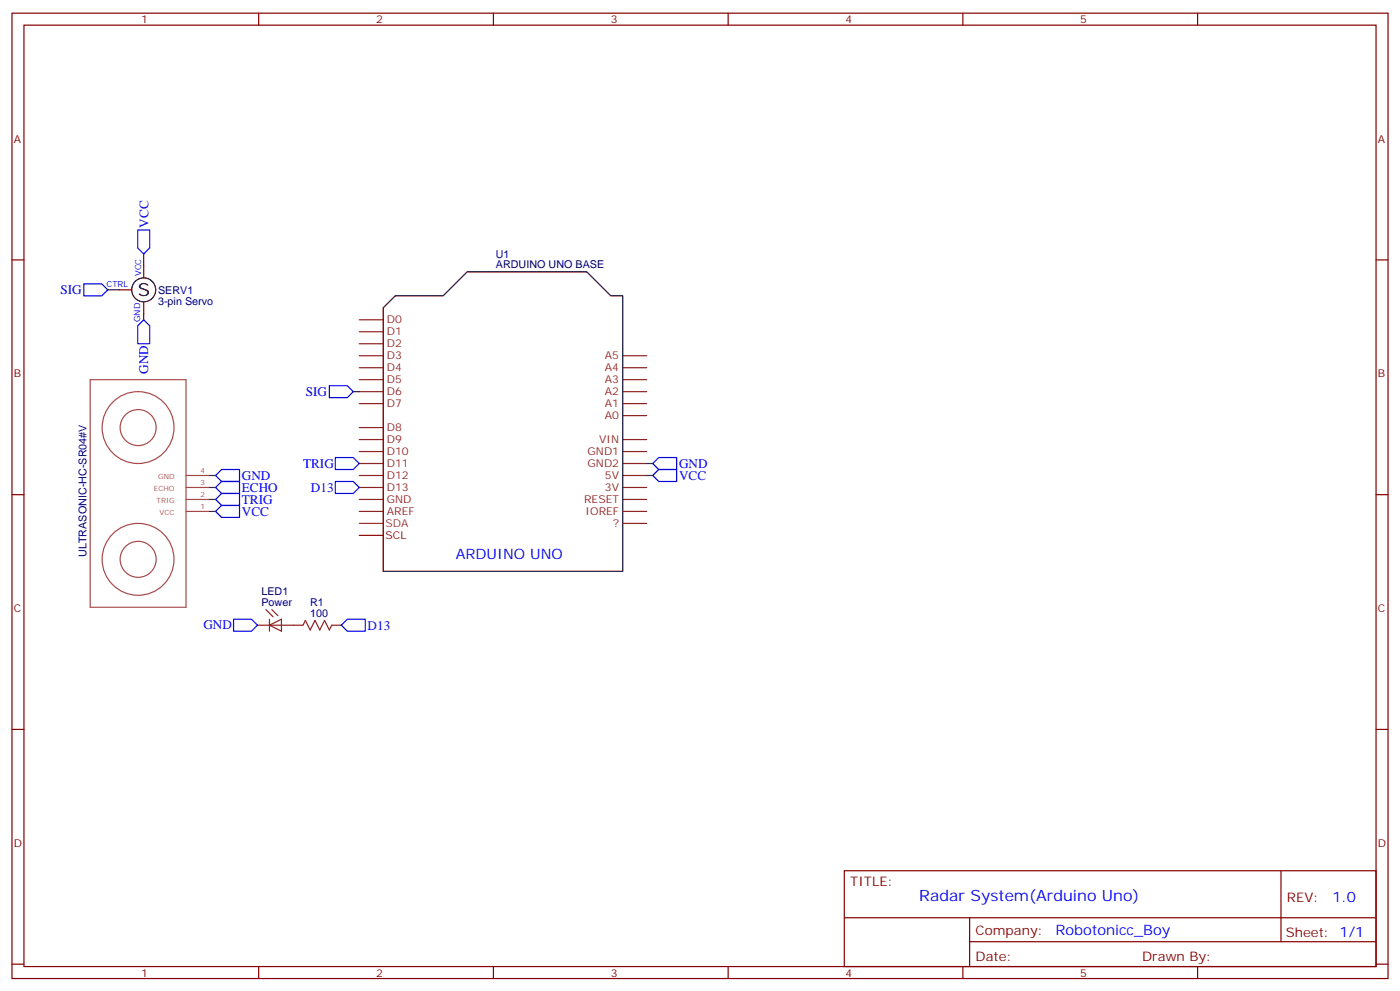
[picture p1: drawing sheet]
<svg xmlns="http://www.w3.org/2000/svg" width="412mm" height="292mm" viewBox="0 0 412 292" stroke-linecap="round" stroke-linejoin="round" font-family="sans-serif">
<g fill="none" stroke="#870000" stroke-width=".35">
<path d="M3.5 3.9h405.4v284.3h-405.4zM7.1 7.4h398.2v277.3h-398.2zM76.2 3.9v3.5M145.3 3.9v3.5M214.5 3.9v3.5M283.6 3.9v3.5M352.8 3.9v3.5M3.5 76.6h3.6M42.3 78.3v3.5M405.3 76.6h3.6M35.3 85.4h3.5M42.3 88.9v3.5"/>
<path d="M3.5 145.7h3.6M405.3 145.7h3.6M3.5 214.8h3.6M405.3 214.8h3.6M248.7 256.5h156.6v28.2h-156.6zM377.3 256.5v20.9M248.7 270.3h156.5M285.6 277.4h119.6M285.6 270.3v14.1M3.5 284h3.6M76.2 284.7v3.5M145.3 284.7v3.5"/>
<path d="M214.5 284.7v3.5M283.6 284.7v3.5M352.8 284.7v3.5M405.3 284h3.6"/>
</g>
<g fill="none" stroke="#8c2424" stroke-width=".35">
<path d="M105.8 94.2h7.1M105.8 97.7h7.1M105.8 101.2h7.1M105.8 104.8h7.1M105.8 108.3h7.1M105.8 111.8h7.1M105.8 115.4h7.1M105.8 118.9h7.1M183.4 104.8h7.1M183.4 108.3h7.1M183.4 111.8h7.1M183.4 115.4h7.1"/>
<path d="M183.4 118.9h7.1M105.8 125.9h7.1M105.8 129.5h7.1M105.8 133h7.1M105.8 136.5h7.1M183.4 129.5h7.1M183.4 133h7.1M183.4 136.5h7.1M183.4 122.4h7.1M105.8 140.1h7.1M105.8 143.6h7.1M105.8 147.1h7.1"/>
<path d="M105.8 150.6h7.1M183.4 140.1h7.1M183.4 143.6h7.1M183.4 147.1h7.1M183.4 150.6h7.1M183.4 154.2h7.1M78.3 179.6l2.1 2.1M80.1 179.6l1.7 1.7M75.8 184.2h13.5l.7-1.5 1.4 2.9 1.4-2.9 1.4 2.9 1.4-2.9 1.4 2.9 .7-1.4h2.8M79.4 184.2l3.5-1.8v3.5zM79.4 182.4v3.5"/>
</g>
<path d="M105.8 154.2h7.1" fill="none" stroke="#933" stroke-width=".35"/>
<path d="M105.8 157.7h7.1" fill="none" stroke="#900" stroke-width=".35"/>
<g fill="none" stroke="#000" stroke-width=".35">
<path d="M112.9 90.7l3.5-3.6h14.1l7.1-7h35.3l7 7h3.5v81.2h-70.5z"/>
<circle cx="42.3" cy="85.4" r="3.5"/>
</g>
<path d="M26.6 111.8h28.2v67.1h-28.2zM40.7 115.4a10.6 10.6 0 0 0-9.4 15.4 10.6 10.6 0 0 0 18 1.2 10.6 10.6 0 0 0-7.2-16.5l-1.3-.1M40.7 120.6a5.3 5.3 0 0 0-4.7 7.7 5.3 5.3 0 0 0 8.9 .8 5.3 5.3 0 0 0-3.3-8.4l-.8-.1M40.7 154.2a10.6 10.6 0 0 0-9.4 15.4 10.6 10.6 0 0 0 18 1.2 10.6 10.6 0 0 0-7.2-16.5l-1.3-.1M40.7 159.4a5.3 5.3 0 0 0-4.7 7.7 5.3 5.3 0 0 0 8.9 .8 5.3 5.3 0 0 0-3.3-8.4l-.8-.1M54.8 150.6h6.9M54.8 147.1h6.9M54.8 143.6h6.9M54.8 140.1h6.9" fill="none" stroke="#a64a4a" stroke-width=".35"/>
<g fill="none" stroke="#00f" stroke-width=".35">
<path d="M40.6 67.7h3.5v5.3l-1.8 1.8-1.7-1.8zM24.7 83.6h5.3l1.7 1.8-1.7 1.7h-5.3zM42.3 94.2l1.8 1.8v5.2h-3.5v-5.2zM97 113.6h5.3l1.8 1.8-1.8 1.7h-5.3zM98.8 134.8h5.3l1.7 1.7-1.7 1.8h-5.3zM192.3 136.5l1.7-1.7h5.3v3.5h-5.3zM63.5 150.6l1.8-1.7h5.3v3.5h-5.3zM63.5 140.1l1.8-1.8h5.3v3.5h-5.3zM63.5 143.6l1.8-1.8h5.3v3.5h-5.3zM63.5 147.1l1.8-1.8h5.3v3.6h-5.3zM98.8 141.8h5.3l1.7 1.8-1.7 1.7h-5.3zM192.3 140.1l1.7-1.8h5.3v3.5h-5.3z"/>
<path d="M68.8 182.4h5.3l1.7 1.8-1.7 1.7h-5.3zM100.5 184.2l1.8-1.8h5.3v3.5h-5.3z"/>
</g>
<path d="M42.3 74.8v3.5M31.7 85.4h3.6M42.3 92.4v1.8M104.1 115.4h1.7M190.5 136.5h1.8M61.7 140.1h1.8M61.7 150.6h1.8M61.7 147.1h1.8M61.7 143.6h1.8M190.5 140.1h1.8" fill="none" stroke="#008700" stroke-width=".35"/>
<text font-size="5.3" x="40.6" y="87.3">S</text>
<text font-size="4.6" fill="#00f" x="270.8" y="265.5">Radar System(Arduino Uno)</text>
<g font-size="4.2" fill="#00f">
<text x="134.2" y="164.6">ARDUINO UNO</text>
<text x="392.5" y="265.7">1.0</text>
<text x="310.9" y="275.3">Robotonicc_Boy</text>
</g>
<g font-size="3.9" fill="#00f">
<text x="43.8" y="67" transform="rotate(-90 43.8 67)">VCC</text>
<text x="17.8" y="86.6">SIG</text>
<text x="43.6" y="110.1" transform="rotate(-90 43.6 110.1)">GND</text>
<text x="90.1" y="116.6">SIG</text>
<text x="89.3" y="137.8">TRIG</text>
<text x="200" y="137.8">GND</text>
<text x="71.3" y="141.4">GND</text>
<text x="200" y="141.5">VCC</text>
<text x="71.3" y="144.9">ECHO</text>
<text x="71.3" y="148.4">TRIG</text>
<text x="91.6" y="144.9">D13</text>
<text x="71.3" y="152.1">VCC</text>
<text x="59.9" y="185.4">GND</text>
<text x="108.3" y="185.4">D13</text>
</g>
<g font-size="3.9" fill="#800">
<text x="250.5" y="261.1">TITLE:</text>
<text x="379.1" y="265.7">REV:</text>
<text x="287.4" y="275.3">Company:</text>
<text x="378.7" y="275.9">Sheet: 1/1</text>
<text x="287.4" y="282.9">Date:</text>
<text x="336.4" y="283">Drawn By:</text>
</g>
<g font-size="3.2" fill="#800">
<text x="41.6" y="6.9">1</text>
<text x="110.8" y="6.9">2</text>
<text x="179.9" y="6.9">3</text>
<text x="249.1" y="6.9">4</text>
<text x="318.2" y="6.9">5</text>
<text x="4.1" y="42">A</text>
<text x="405.9" y="42">A</text>
<text x="4.1" y="111.1">B</text>
<text x="405.9" y="111.1">B</text>
<text x="4.1" y="180.3">C</text>
<text x="405.9" y="180.3">C</text>
<text x="4.1" y="249.4">D</text>
<text x="405.9" y="249.4">D</text>
<text x="41.6" y="287.7">1</text>
<text x="110.8" y="287.7">2</text>
<text x="179.9" y="287.7">3</text>
<text x="249.1" y="287.7">4</text>
<text x="318.2" y="287.7">5</text>
</g>
<g font-size="3.2" fill="#000080">
<text x="146.1" y="75.8">U1</text>
<text x="146.1" y="79">ARDUINO UNO BASE</text>
<text x="46.6" y="89.8">3-pin Servo</text>
<text x="46.6" y="86.7">SERV1</text>
<text x="25.5" y="164" transform="rotate(-90 25.5 164)">ULTRASONIC-HC-SR04#V</text>
<text x="77" y="178.5">Power</text>
<text x="77" y="175.3">LED1</text>
<text x="91.4" y="178.5">R1</text>
<text x="91.4" y="181.7">100</text>
</g>
<g font-size="3.2" fill="#8d2323">
<text x="113.9" y="95.3">D0</text>
<text x="113.9" y="98.8">D1</text>
<text x="113.9" y="102.3">D2</text>
<text x="113.9" y="105.8">D3</text>
<text x="178.2" y="105.8">A5</text>
<text x="113.9" y="109.4">D4</text>
<text x="113.9" y="112.9">D5</text>
<text x="178.2" y="109.4">A4</text>
<text x="178.2" y="112.9">A3</text>
<text x="113.9" y="116.4">D6</text>
<text x="113.9" y="119.9">D7</text>
<text x="178.2" y="116.4">A2</text>
<text x="178.2" y="119.9">A1</text>
<text x="178.2" y="123.5">A0</text>
<text x="113.9" y="127">D8</text>
<text x="113.9" y="130.5">D9</text>
<text x="176.5" y="130.5">VIN</text>
<text x="113.9" y="134.1">D10</text>
<text x="113.9" y="137.6">D11</text>
<text x="173.1" y="134.1">GND1</text>
<text x="173.1" y="137.6">GND2</text>
<text x="113.9" y="141.1">D12</text>
<text x="178.2" y="141.1">5V</text>
<text x="113.9" y="144.6">D13</text>
<text x="113.9" y="148.2">GND</text>
<text x="172" y="148.2">RESET</text>
<text x="178.2" y="144.6">3V</text>
<text x="113.9" y="151.7">AREF</text>
<text x="172.5" y="151.7">IOREF</text>
<text x="180.7" y="155.2">?</text>
</g>
<text font-size="3.2" fill="#933" x="113.6" y="155.2">SDA</text>
<text font-size="3.2" fill="#900" x="113.6" y="158.8">SCL</text>
<g font-size="2.5" fill="#00f">
<text x="41.6" y="81.3" transform="rotate(-90 41.6 81.3)">VCC</text>
<text x="31.4" y="84.7">CTRL</text>
<text x="41.3" y="94.9" transform="rotate(-90 41.3 94.9)">GND</text>
</g>
<g font-size="2.1" fill="#a54b4b">
<text x="46.6" y="141.1">GND</text>
<text x="59.1" y="142.9">3</text>
<text x="59.1" y="139.4">4</text>
<text x="45.4" y="144.6">ECHO</text>
<text x="46.1" y="148.1">TRIG</text>
<text x="59.1" y="149.9">1</text>
<text x="59.1" y="146.4">2</text>
<text x="47" y="151.7">VCC</text>
</g>
</svg>
